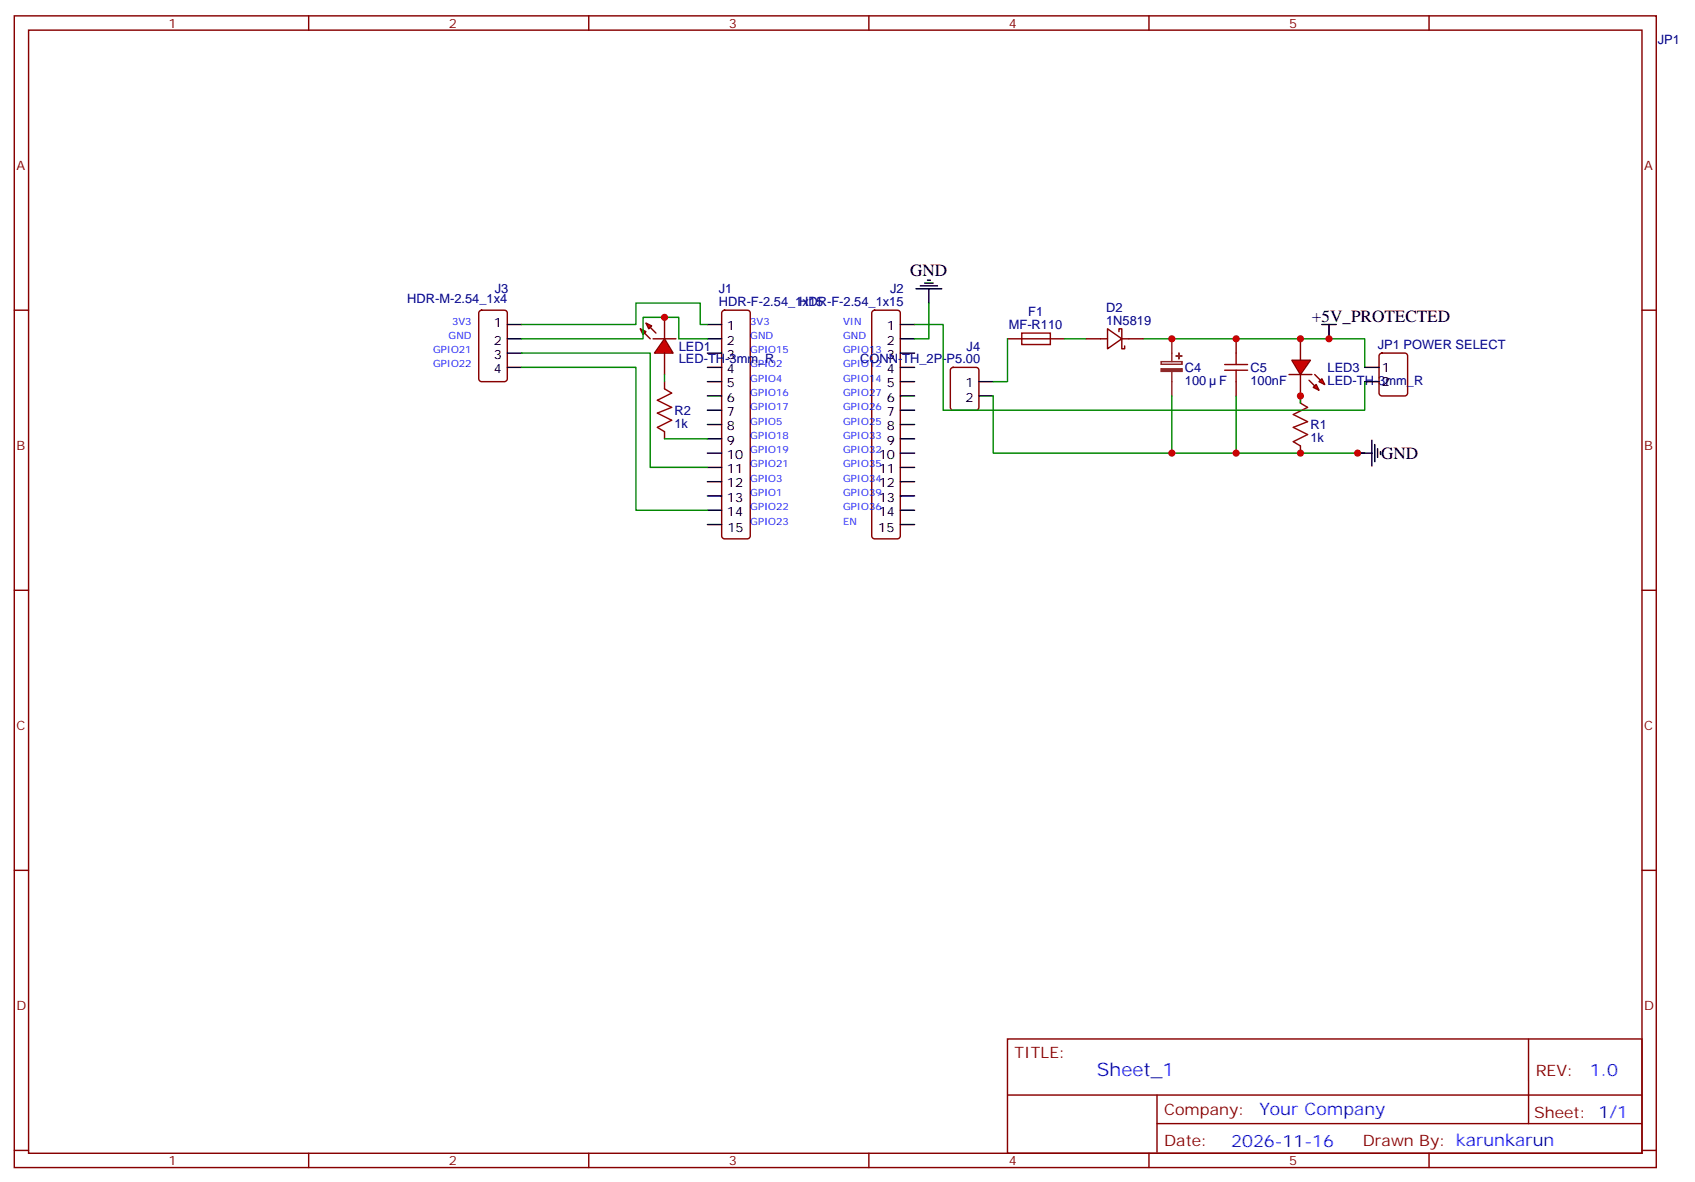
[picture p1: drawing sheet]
<svg xmlns="http://www.w3.org/2000/svg" width="418mm" height="292mm" viewBox="0 0 418 292" stroke-linecap="round" stroke-linejoin="round" font-family="sans-serif">
<g fill="none" stroke="#870000" stroke-width=".35">
<path d="M3.5 3.9h405.4v284.4h-405.4zM7.1 7.4h398.2v277.3h-398.2zM76.2 3.9v3.5M145.3 3.9v3.5M214.5 3.9v3.5M283.6 3.9v3.5M352.8 3.9v3.5M3.5 76.6h3.6M118.4 76.8l.5-.2h5.6a.71 .71 0 0 1 .7 .7v16.2a.76 .76 0 0 1-.7 .7h-5.6a.76 .76 0 0 1-.7-.7v-16.2zM178.4 76.8l.5-.2h5.6a.71 .71 0 0 1 .7 .7v55a.76 .76 0 0 1-.7 .7h-5.6a.76 .76 0 0 1-.7-.7v-55zM215.4 76.8l.5-.2h5.6a.71 .71 0 0 1 .7 .7v55a.76 .76 0 0 1-.7 .7h-5.6a.76 .76 0 0 1-.7-.7v-55zM405.3 76.6h3.6"/>
<path d="M164 94.2v1.8M234.8 90.9l.5-.2h5.6a.71 .71 0 0 1 .8 .7v9.2a.76 .76 0 0 1-.8 .7h-5.6a.76 .76 0 0 1-.7-.7v-9.2zM248.7 83.6h14.1M305.2 83.6v3.6M305.2 94.2v3.6M321 97.8v1.7M164 106.6v1.7M321 110.1v1.8M3.5 145.7h3.6M405.3 145.7h3.6M3.5 214.9h3.6M405.3 214.9h3.6"/>
<path d="M248.7 256.5h156.6v28.2h-156.6zM377.3 256.5v20.9M248.7 270.4h156.5M285.6 277.4h119.6M285.6 270.4v14.1M3.5 284h3.6M76.2 284.7v3.6M145.3 284.7v3.6M214.5 284.7v3.6M283.6 284.7v3.6M352.8 284.7v3.6M405.3 284h3.6"/>
</g>
<g fill="none" stroke="#000" stroke-width=".35">
<path d="M125.2 80.1h3.6M125.2 83.6h3.6M125.2 87.2h3.6M125.2 90.7h3.6M174.6 80.1h3.6M174.6 83.6h3.6M174.6 87.2h3.6M174.6 90.7h3.6M174.6 94.2h3.6M174.6 97.8h3.6M222.2 80.1h3.6M222.2 83.6h3.6"/>
<path d="M222.2 87.2h3.6M222.2 90.7h3.6M222.2 94.2h3.6M222.2 97.8h3.6M241.7 94.2h3.5M241.7 97.8h3.5M174.6 101.3h3.6M174.6 104.8h3.6M174.6 108.3h3.6M174.6 111.9h3.6M174.6 115.4h3.6M174.6 118.9h3.6"/>
<path d="M222.2 101.3h3.6M222.2 104.8h3.6M222.2 108.3h3.6M222.2 111.9h3.6M222.2 115.4h3.6M222.2 118.9h3.6M174.6 122.4h3.6M174.6 126h3.6M174.6 129.5h3.6M222.2 122.4h3.6M222.2 126h3.6M222.2 129.5h3.6"/>
</g>
<path d="M164 96l1.8 1-3.5 1.8 3.5 1.8-3.5 1.4 3.5 1.8-3.5 1.7 1.7 1.1M252.2 82.2h7.1v2.9h-7.1zM302.3 91.4h5.7M302.3 90h5.7M305.2 87.2v2.8M305.2 91.4v2.8M321 99.5l1.8 1.1-3.5 1.7 3.5 1.8-3.5 1.4 3.5 1.8-3.5 1.7 1.7 1.1" fill="none" stroke="#a10000" stroke-width=".35"/>
<path d="M286.6 89.3h5.2v.6h-5.2zM289.3 83.6v5.7M289.3 91.8v6" fill="none" stroke="#8c2424" stroke-width=".35"/>
<g fill="#8c2424" stroke="#8c2424" stroke-width=".35">
<path d="M286.6 91.1h5.2v.6h-5.2z"/>
<path d="M290.3 87.9h1.4z"/>
<path d="M291 87.2v1.4z"/>
</g>
<path d="M248.7 83.6v10.6h-3.5M262.8 83.6h5.3M282.2 83.6h54.7v7.1M321 97.8v1.7" fill="none" stroke="#008700" stroke-width=".35"/>
<g fill="#f00" stroke="#870000" stroke-width=".35">
<path d="M318.9 88.9h4.6l-2.5 3.6z"/>
<path d="M318.2 92.5h5.6z"/>
</g>
<g fill="#870000" stroke="#870000" stroke-width=".35">
<path d="M324.6 92.5l1.4 1.4z"/>
<path d="M323.1 93.9l1.5 1.4z"/>
</g>
<g fill="#f00" stroke="#870000" stroke-width=".35">
<path d="M325.6 94.2l.7-.7 .7 1.4z"/>
<path d="M324.2 95.6l.7-.7 .7 1.4z"/>
</g>
<path d="M321 83.6v5.3M321 92.5v5.3" fill="none" stroke="#870000" stroke-width=".35"/>
<path d="M128.8 87.2h31.7v28.2h14.1M128.8 90.7h28.2v35.3h17.6M225.8 80.1h7v21.2h104.1v-7.1M245.2 97.8v14.1h91.7M289.3 97.8v14.1M305.2 97.8v14.1M164 108.3h10.6" fill="none" stroke="#008700" stroke-width=".35"/>
<path d="M326.3 80.1h3.5M328.1 80.1v3.5M335.1 111.9h3.6M338.7 108.7v6.3M339.4 109.7v4.3M340.1 110.8v2.1M340.8 111.5v.7" fill="none" stroke="#000" stroke-width=".35"/>
<g fill="#f00" stroke="#870000" stroke-width=".35">
<path d="M164 83.6l2.2 3.6h-4.6z"/>
<path d="M161.2 83.6h5.7z"/>
</g>
<g fill="#870000" stroke="#870000" stroke-width=".35">
<path d="M159.1 82.2l1.4 1.4z"/>
<path d="M160.5 80.8l1.4 1.4z"/>
</g>
<g fill="#f00" stroke="#870000" stroke-width=".35">
<path d="M158 81.2l1.5 .7-.8 .7z"/>
<path d="M159.5 79.8l1.4 .7-.7 .7z"/>
</g>
<path d="M164 78.4v5.2M164 87.2v5.3M268.1 83.6h5.3M273.4 81.2l3.5 2.4-3.5 2.5zM276.2 81.9v-.7h.7v4.9h.7v-.7M276.9 83.6h5.3M340.7 87.4l.4-.2h5.7a.71 .71 0 0 1 .7 .7v9.1a.76 .76 0 0 1-.7 .8h-5.7a.76 .76 0 0 1-.7-.8v-9.1z" fill="none" stroke="#870000" stroke-width=".35"/>
<path d="M229.3 74.8v8.8h-3.5M128.8 83.6h29.9v-5.2h8.9v5.2h7M128.8 80.1h28.2v-5.3h15.9v5.3h1.7M164 92.5v1.7" fill="none" stroke="#008700" stroke-width=".35"/>
<path d="M226.1 71.3h6.4M227.2 70.6h4.2M228.2 69.9h2.2M229 69.2h.7M229.3 71.3v3.5M336.9 90.7h3.5M336.9 94.2h3.5" fill="none" stroke="#000" stroke-width=".35"/>
<g fill="#c00">
<circle cx="321" cy="97.8" r=".88"/>
<circle cx="321" cy="111.9" r=".88"/>
<circle cx="289.3" cy="83.6" r=".88"/>
<circle cx="305.2" cy="83.6" r=".88"/>
<circle cx="321" cy="83.6" r=".88"/>
<circle cx="328.1" cy="83.6" r=".88"/>
<circle cx="335.1" cy="111.9" r=".88"/>
<circle cx="305.2" cy="111.9" r=".88"/>
<circle cx="289.3" cy="111.9" r=".88"/>
<circle cx="164" cy="78.4" r=".88"/>
</g>
<text font-size="4.6" fill="#00f" x="270.8" y="265.5">Sheet_1</text>
<g font-size="4.2">
<text x="224.7" y="68.2">GND</text>
<text x="323.8" y="79.4">+5V_PROTECTED</text>
<text x="341" y="113.3">GND</text>
</g>
<g font-size="4.2" fill="#00f">
<text x="392.5" y="265.8">1.0</text>
<text x="310.9" y="275.3">Your Company</text>
<text x="304" y="283.1">2026-11-16</text>
</g>
<g font-size="3.9" fill="#800">
<text x="250.5" y="261.1">TITLE:</text>
<text x="379.1" y="265.8">REV:</text>
<text x="287.4" y="275.3">Company:</text>
<text x="378.7" y="275.9">Sheet: 1/1</text>
<text x="287.4" y="283">Date:</text>
<text x="336.4" y="283.1">Drawn By: karunkarun</text>
</g>
<g font-size="3.2" fill="#800">
<text x="41.6" y="6.9">1</text>
<text x="110.8" y="6.9">2</text>
<text x="179.9" y="6.9">3</text>
<text x="249.1" y="6.9">4</text>
<text x="318.2" y="6.9">5</text>
<text x="4.1" y="42">A</text>
<text x="405.9" y="42">A</text>
<text x="4.1" y="111.2">B</text>
<text x="405.9" y="111.2">B</text>
<text x="4.1" y="180.3">C</text>
<text x="405.9" y="180.3">C</text>
<text x="4.1" y="249.4">D</text>
<text x="405.9" y="249.4">D</text>
<text x="41.6" y="287.7">1</text>
<text x="110.8" y="287.7">2</text>
<text x="179.9" y="287.7">3</text>
<text x="249.1" y="287.7">4</text>
<text x="318.2" y="287.7">5</text>
</g>
<g font-size="3.2" fill="#000080">
<text x="409.2" y="10.8">JP1</text>
<text x="100.5" y="74.8">HDR-M-2.54_1x4</text>
<text x="122.1" y="72.2">J3</text>
<text x="177.5" y="75.5">HDR-F-2.54_1x15</text>
<text x="177.5" y="72.2">J1</text>
<text x="197.3" y="75.5">HDR-F-2.54_1x15</text>
<text x="219.7" y="72.2">J2</text>
<text x="273.1" y="77">D2</text>
<text x="249" y="81.2">MF-R110</text>
<text x="253.8" y="78.1">F1</text>
<text x="273.1" y="80.1">1N5819</text>
<text x="167.6" y="89.7">LED-TH-3mm_R</text>
<text x="167.6" y="86.7">LED1</text>
<text x="212.3" y="89.6">CONN-TH_2P-P5.00</text>
<text x="238.6" y="86.6">J4</text>
<text x="340.1" y="86.1">JP1 POWER SELECT</text>
<text x="292.5" y="95">100</text>
<text x="292.5" y="91.9">C4</text>
<text x="301" y="95">F</text>
<text x="308.7" y="95.2">100nF</text>
<text x="308.7" y="91.8">C5</text>
<text x="327.7" y="95">LED-TH-3mm_R</text>
<text x="327.7" y="91.8">LED3</text>
<text x="166.5" y="105.6">1k</text>
<text x="166.5" y="102.6">R2</text>
<text x="323.5" y="106">R1</text>
<text x="323.5" y="109.1">1k</text>
</g>
<g font-size="3.2">
<text x="121.9" y="80.8">1</text>
<text x="179.5" y="81.5">1</text>
<text x="218.9" y="81.5">1</text>
<text x="121.9" y="85.1">2</text>
<text x="121.9" y="88.6">3</text>
<text x="179.5" y="85.1">2</text>
<text x="179.5" y="88.6">3</text>
<text x="218.9" y="85.1">2</text>
<text x="218.9" y="88.6">3</text>
<text x="121.9" y="92.1">4</text>
<text x="179.5" y="92.1">4</text>
<text x="179.5" y="95.6">5</text>
<text x="218.9" y="92.1">4</text>
<text x="218.9" y="95.6">5</text>
<text x="238.3" y="95.6">1</text>
<text x="341.1" y="91.8">1</text>
<text x="341.1" y="95.3">2</text>
<text x="179.5" y="99.2">6</text>
<text x="218.9" y="99.2">6</text>
<text x="238.3" y="99.2">2</text>
<text x="179.5" y="102.7">7</text>
<text x="179.5" y="106.2">8</text>
<text x="218.9" y="102.7">7</text>
<text x="218.9" y="106.2">8</text>
<text x="179.5" y="109.7">9</text>
<text x="179.5" y="113.3">10</text>
<text x="216.9" y="113.3">10</text>
<text x="218.9" y="109.7">9</text>
<text x="179.5" y="116.8">11</text>
<text x="216.9" y="116.8">11</text>
<text x="179.5" y="120.3">12</text>
<text x="179.5" y="123.9">13</text>
<text x="216.9" y="120.3">12</text>
<text x="216.9" y="123.9">13</text>
<text x="179.5" y="127.4">14</text>
<text x="179.6" y="131.3">15</text>
<text x="216.8" y="131.3">15</text>
<text x="216.9" y="127.4">14</text>
</g>
<g font-size="2.5" fill="#00f">
<text x="110.8" y="83.6">GND</text>
<text x="111.6" y="80.1">3V3</text>
<text x="185.2" y="80.1">3V3</text>
<text x="185.2" y="83.6">GND</text>
<text x="208.1" y="80.1">VIN</text>
<text x="208.1" y="83.6">GND</text>
<text x="106.9" y="87.2">GPIO21</text>
<text x="185.2" y="87.2">GPIO15</text>
<text x="208.1" y="87.2">GPIO13</text>
<text x="106.9" y="90.7">GPIO22</text>
<text x="185.2" y="90.7">GPIO2</text>
<text x="185.2" y="94.2">GPIO4</text>
<text x="208.1" y="90.7">GPIO12</text>
<text x="208.1" y="94.2">GPIO14</text>
<text x="185.2" y="97.8">GPIO16</text>
<text x="185.2" y="101.3">GPIO17</text>
<text x="208.1" y="97.8">GPIO27</text>
<text x="208.1" y="101.3">GPIO26</text>
<text x="185.2" y="104.8">GPIO5</text>
<text x="208.1" y="104.8">GPIO25</text>
<text x="185.2" y="108.3">GPIO18</text>
<text x="185.2" y="111.9">GPIO19</text>
<text x="208.1" y="108.3">GPIO33</text>
<text x="208.1" y="111.9">GPIO32</text>
<text x="185.2" y="115.4">GPIO21</text>
<text x="185.2" y="118.9">GPIO3</text>
<text x="208.1" y="115.4">GPIO35</text>
<text x="208.1" y="118.9">GPIO34</text>
<text x="185.2" y="126">GPIO22</text>
<text x="185.2" y="122.4">GPIO1</text>
<text x="208.1" y="122.4">GPIO39</text>
<text x="208.1" y="126">GPIO36</text>
<text x="185.2" y="129.5">GPIO23</text>
<text x="208.1" y="129.5">EN</text>
</g>
</svg>
